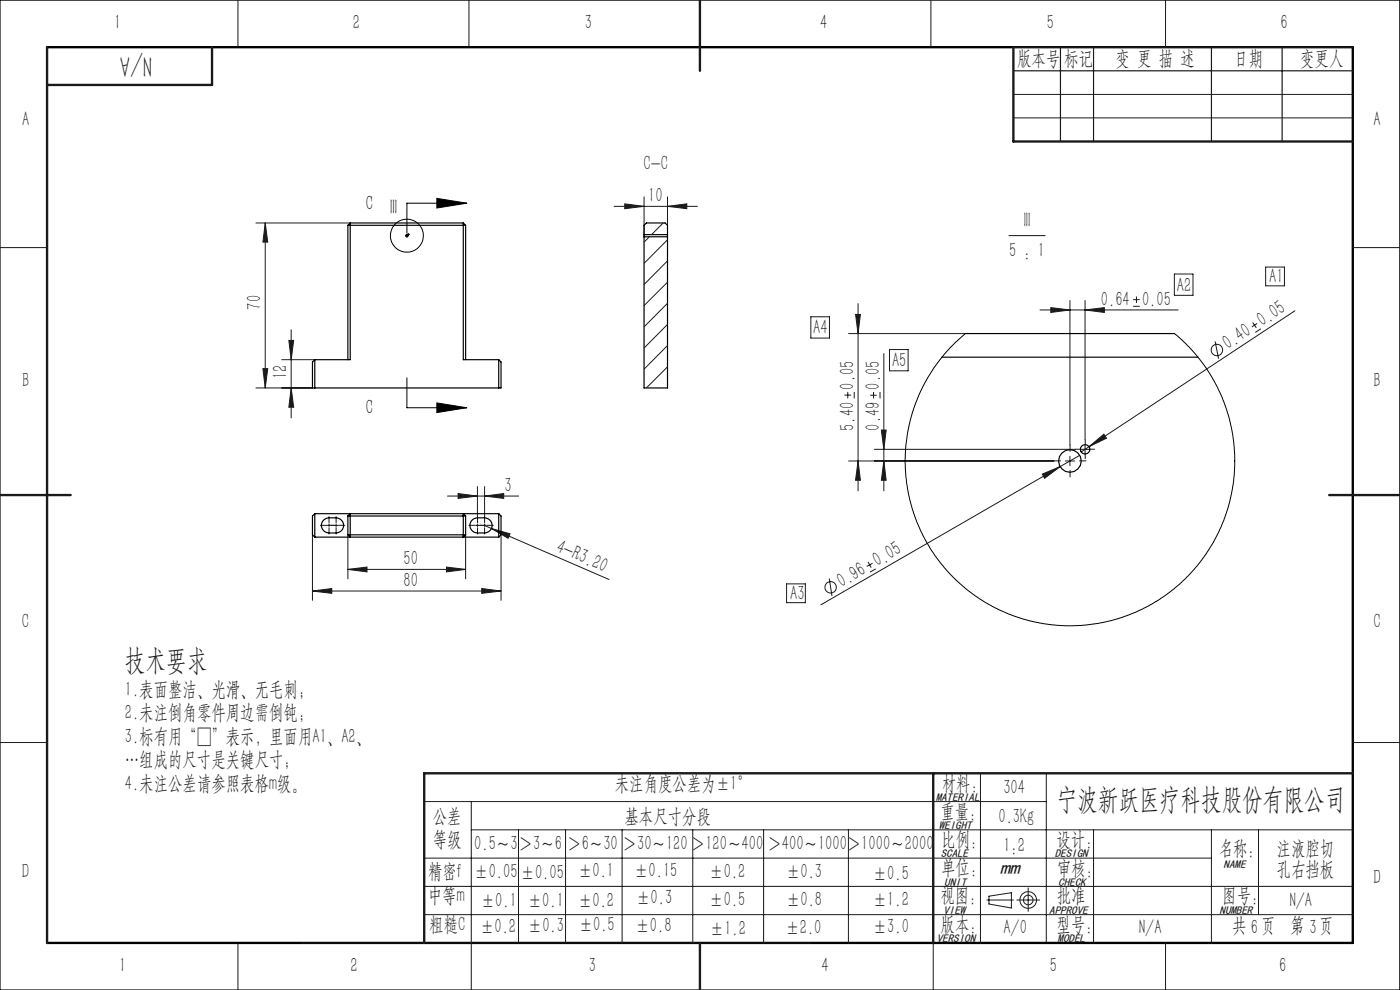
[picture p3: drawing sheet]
<svg xmlns="http://www.w3.org/2000/svg" width="297mm" height="210mm" viewBox="0 0 297 210" stroke-linecap="round" stroke-linejoin="round" font-family="sans-serif">
<g fill="none" stroke="#191924" stroke-width=".21">
<path d="M50.5 0v10M99.5 0v10M197.5 0v10M247.3 0v10M215 20h72M215 25h72M0 52.5h10M54.3 47.3h20M56.3 47.3l.5 4.1h-1zM56.3 47.3v35M86.2 50h.2M86.3 49.9v.2"/>
<path d="M86.5 49.7h.2M86.6 49.7v.1M130.3 43.8h17.7M132.5 43.2l4.1 .6-4.1 .5zM136.6 41.8v8.4M141.6 43.8l4.1-.6v1.1zM141.6 41.8v8.4M214 50h7.7M249.1 58.1h4v4.5h-4zM268.5 56.6h4v4h-4zM287 52.5h10M55.8 78.2h1l-.5 4.1z"/>
<path d="M59.8 76.3h7M61.3 72.2h1l-.5 4.1zM61.8 69.9v18.7M172 67.2h4v4.5h-4zM180 70.8h24.8M181.5 66.7h1l-.5 4.1zM182 64.4v39.7M187.5 75v29.1M188.7 74.1h4v4.6h-4zM220.6 65.7h29.3M222.9 65.3l4.1 .4-4.1 .6zM227 63.7v30.7"/>
<path d="M230.2 65.7l4.1-.4v1zM230.2 63.7v29.6M240.4 65h1.4M240.4 63.6h1.4M241.1 62.9v1.4M257.8 72.4l.7 3.7M265.7 68.4l.8 1.2M266.7 68.6l-1.1 .7M267.5 69.7l-1.2 .8M274.7 65.9l-43.7 28.8M54.3 82.3h12M61.8 82.3l.5 4.1h-1z"/>
<path d="M179.1 83.8h1.5M179.8 83.1v1.4M180 97.8h43.6M181.2 83.1v1.4M182 97.8l.5 4.1h-1zM184.6 83.8h1.4M185.3 83.1v1.4M185.5 95.3h42.7M186.7 83.1v1.4M187 91.2h1l-.5 4.1zM187.5 97.8l.5 4.1h-1zM224.9 99l-50.8 29.3"/>
<path d="M226 97.8h2M227 96.8v2M229.1 96.6l-4.2 2.4M229.2 95.3h2M230.2 94.3v2M231 94.7l3.2-2.6 .5 .8zM231 94.7l-1.6 1.2M66.3 113.4v13.9M71 111.5h.5M71.3 111.2v.5M73.8 113.4v9.4M94.9 105.2h15.1"/>
<path d="M97.2 104.7l4.1 .5-4.1 .5zM98.8 113.4v9.4M101 111.5h.5M101.3 103.2v6.6M101.3 111.2v.5M102.8 111.5l1.4 .6M102.8 105.2l4.1-.5v1zM102.8 103.2v6.6M104.2 112.1l4 1.1-.4 1zM104.2 112.1l25 10.8M106.3 113.4v13.9M184.2 119.2l.6 1.2"/>
<path d="M185.1 119.5l-1.2 .6M221.1 100.6l3.8-1.6-3.3 2.5zM66.3 125.4l4.1-.6v1.1zM66.3 125.4h40M73.8 120.8l4.1-.5v1zM73.8 120.8h25M94.7 120.3l4.1 .5-4.1 .5zM102.2 124.8l4.1 .6-4.1 .5zM166.9 123.9h4v3.9h-4zM175.9 122.7l.6 3.7M185.8 120.7l-1.2 .6M0 157.5h10"/>
<path d="M287 157.5h10M90 170h132M100 176h187M100 170v40M110 176v24M120 176v24M132 176v24M147 176v24M162 176v24M180 176v24M208 164v36M222 164v36"/>
<path d="M232 176v24M257 176v24M267 176v18M90 182h167M90 188h197M90 194h197M209.4 190.9h5.6M209.8 190.1l4.8-.7v3.2l-4.8-.8zM215.7 190.9h4.9M218.1 188.3v5M50.5 200v10M198 200v10"/>
<path d="M247.3 200v10"/>
<circle cx="258.2" cy="74.2" r="1.22"/>
<circle cx="176.2" cy="124.6" r="1.21"/>
<circle cx="218.1" cy="190.9" r="1.77"/>
<circle cx="218.1" cy="190.9" r="1.03"/>
</g>
<g fill="none" stroke="#000" stroke-width=".21">
<path d="M92.7 42.1l6.3 1-6.3 1zM99 43.1h-12.7v6.4M86.3 80.1v6.4h12.7M92.7 85.5l6.3 1-6.3 1z"/>
<circle cx="86.3" cy="50" r="3.5"/>
</g>
<g fill="none" stroke="#191924" stroke-width=".21" stroke-dasharray="30.5 1.3 1.3 1.3">
<path d="M86.1 50h-.1M86.3 49.8v-.2M86.3 50.2v.1M86.5 50h.2M86.6 49.7h-.1M86.7 49.6v-.1M86.7 49.8v.1M86.8 49.7h.1M225 97.8h-1.4M227 95.8v-1.4M227 99.8v1.4M229 97.8h1.4"/>
<path d="M229.2 95.3h-1M230.2 94.3v-1M230.2 96.3v1M231.2 95.3h1M69.3 111.4h-1.3M69.8 111.4h-.2M69.8 111.4v.3M69.8 111.4h.3M69.8 111.4v-.2M69.8 111.9v1.4M69.8 110.9v-1.3M70.3 111.4h1.4"/>
<path d="M70.8 111.4h-1.3M71.3 111.9v1.4M71.3 110.9v-1.3M71.8 111.4h1.4M100.8 111.4h-1.3M101.3 110.9v-1.3M101.3 111.9v1.4M101.8 111.4h1.4M102.3 111.4h-1.3M102.8 111.4h.3M102.8 111.4v-.2M102.8 111.4h-.2"/>
<path d="M102.8 111.4v.3M102.8 110.9v-1.3M102.8 111.9v1.4M103.3 111.4h1.4"/>
</g>
<path d="M0 0h297v210h-297z" fill="none" stroke="#000" stroke-width=".25"/>
<path d="M10 10h277v190h-277" fill="none" stroke="#000" stroke-width=".5"/>
<path d="M215 10h72M215 15h72M225 10v20M232 10v20M257 10v20M272 10v20M64 200h108" fill="none" stroke="#191924" stroke-width=".25"/>
<path d="M10 10v190M45 10v8h-35M148.5 0v15M215 10v20h72M0 105h15M282 105h15M198 164v36M287 164h-197v36M148.5 200v10" fill="none" stroke="#191924" stroke-width=".5"/>
<path d="M92.7 42.1l6.3 1-6.3 1zM92.7 85.5l6.3 1-6.3 1z" fill="#000"/>
<g fill="#191924">
<path d="M221.1 100.6l3.8-1.6-3.3 2.5z"/>
<path d="M231 94.7l3.2-2.6 .5 .8z"/>
<path d="M104.2 112.1l4 1.1-.4 1z"/>
<path d="M230.2 65.7l4.1-.4v1zM222.9 65.3l4.1 .4-4.1 .6z"/>
<path d="M132.5 43.2l4.1 .6-4.1 .5zM141.6 43.8l4.1-.6v1.1z"/>
<path d="M73.8 120.8l4.1-.5v1zM94.7 120.3l4.1 .5-4.1 .5z"/>
<path d="M97.2 104.7l4.1 .5-4.1 .5zM102.8 105.2l4.1-.5v1z"/>
<path d="M102.2 124.8l4.1 .6-4.1 .5zM66.3 125.4l4.1-.6v1.1z"/>
<path d="M182 97.8l.5 4.1h-1zM181.5 66.7h1l-.5 4.1zM187.5 97.8l.5 4.1h-1zM187 91.2h1l-.5 4.1z"/>
<path d="M56.3 47.3l.5 4.1h-1zM55.8 78.2h1l-.5 4.1zM61.3 72.2h1l-.5 4.1zM61.8 82.3l.5 4.1h-1z"/>
</g>
<g fill="none" stroke="#000" stroke-width=".25">
<path d="M73.8 47.8h25M73.8 47.8v28.5M74.3 47.3v29h-7.5M74.3 47.3h24M74.3 47.3l-.5 .5M98.3 47.3v29h7.5M98.3 47.3l.5 .5M98.8 47.8v28.5M136.6 49.8v.4M136.6 50.2v32.1h5v-32.1M136.6 49.8v-2l.5-.5h4l.5 .5v2M136.6 49.8h5"/>
<path d="M136.6 50.2h5M141.6 49.8v.4M66.8 76.3l-.5 .5v5.5h40v-5.5l-.5-.5M66.8 76.3v6M105.8 76.3v6M199.8 75.8h54.3M204.8 70.8h44.4M66.8 109l-.5 .5v3.9l.5 .5M66.8 109v4.9M66.8 109h39M66.8 113.9h39M68.6 110.4l.9-.5 1.8-.1a1.61 1.61 0 0 1 1.6 1.7 1.61 1.61 0 0 1-1.6 1.6h-1.5a1.6 1.6 0 0 1-1.5-1 1.6 1.6 0 0 1 .3-1.7z"/>
<path d="M73.8 109.5l.5-.5v4.9l-.5-.5M73.8 109.5v3.9M73.8 109.5h25M73.8 113.4h25M98.8 109.5l-.5-.5v4.9l.5-.5M98.8 109.5v3.9M100.1 110.4l.9-.5 1.8-.1a1.61 1.61 0 0 1 1.6 1.7 1.61 1.61 0 0 1-1.6 1.6h-1.5a1.6 1.6 0 0 1-1.5-1 1.6 1.6 0 0 1 .3-1.7zM105.8 109v4.9M105.8 109l.5 .5v3.9l-.5 .5"/>
<circle cx="86.3" cy="50" r=".25"/>
<circle cx="86.6" cy="49.7" r=".1"/>
<circle cx="227" cy="97.8" r="2.4"/>
<circle cx="230.2" cy="95.3" r="1.01"/>
</g>
<path d="M137.8 50.2l-1.2 1.2M140.7 47.3l-2.5 2.5M141.6 50.9l-5 5M141.6 55.3l-5 5.1M141.6 59.9l-5 4.9M141.6 64.3l-5 5M141.6 68.8l-5 5M141.6 73.3l-5 5M141.6 77.8l-4.5 4.5" fill="none" stroke="#191924" stroke-width=".21"/>
<path d="M204.8 70.8l-3.3 3-3.3 4.1-2.4 4.1-1.2 2.6-1 2.7-1.1 4.4-.3 2.9-.2 3.7 .2 2.6 .3 2.9 .5 2.1 1 3.6 1.3 3.1 1.2 2.4 1.1 1.8 2 2.8 3.2 3.5 3.9 3.2 3.8 2.3 4.9 2.2 5.1 1.3 2.9 .5 2.6 .1 4.2-.1 2.9-.4 3.1-.7 5-1.8 4.7-2.5 4.4-3.3 1.9-1.8 1.9-2.2 3.1-4.6 2.4-5 .8-2.3 .9-3.3 .6-5v-3.2l-.1-2.4-.9-5-.7-2.3-1.4-3.6-1.2-2.4-1.7-2.7-1.4-1.9-2.3-2.6-3-2.8" fill="none" stroke="#000" stroke-width=".21"/>
<g font-size="6.3" fill="#191924">
<text x="32.2" y="11.9" transform="rotate(-180 32.2 11.9)">N/A</text>
<text x="26.5" y="142.2">技术要求</text>
<text x="224.1" y="171.6">宁波新跃医疗科技股份有限公司</text>
</g>
<g font-size="4.4" fill="#191924">
<text x="24.2" y="6.2">1</text>
<text x="74.9" y="6.2">2</text>
<text x="124.1" y="6.2">3</text>
<text x="174" y="6.2">4</text>
<text x="222.1" y="6.2">5</text>
<text x="271.6" y="6.2">6</text>
<text x="215.8" y="13.8">版本号</text>
<text x="225.7" y="13.8">标记</text>
<text x="236.7" y="13.8">变 更 描 述</text>
<text x="261.9" y="13.8">日期</text>
<text x="275.8" y="13.8">变更人</text>
<text x="4.7" y="26.7">A</text>
<text x="291.4" y="26.7">A</text>
<text x="136.5" y="36">C-C</text>
<text x="137.5" y="42.9">10</text>
<text x="217.2" y="48.2">III</text>
<text x="214.1" y="54.4">5 : 1</text>
<text x="55.4" y="65.7" transform="rotate(-90 55.4 65.7)">70</text>
<text x="233.5" y="64.9">0.64</text>
<text x="242.3" y="64.9">0.05</text>
<text x="249.7" y="61.9">A2</text>
<text x="269.3" y="60">A1</text>
<text x="172.5" y="71">A4</text>
<text x="267.9" y="69.4" transform="rotate(-33 267.9 69.4)">0.05</text>
<text x="189.2" y="77.9">A5</text>
<text x="260.6" y="74.2" transform="rotate(-33 260.6 74.2)">0.40</text>
<text x="4.7" y="82">B</text>
<text x="60.9" y="80.5" transform="rotate(-90 60.9 80.5)">12</text>
<text x="181.2" y="82.6" transform="rotate(-90 181.2 82.6)">0.05</text>
<text x="186.6" y="82.6" transform="rotate(-90 186.6 82.6)">0.05</text>
<text x="291.4" y="82">B</text>
<text x="181.2" y="91.4" transform="rotate(-90 181.2 91.4)">5.40</text>
<text x="186.6" y="91.4" transform="rotate(-90 186.6 91.4)">0.49</text>
<text x="107" y="104.3">3</text>
<text x="85.6" y="119.9">50</text>
<text x="117.7" y="117" transform="rotate(23 117.7 117)">4-R3.20</text>
<text x="85.6" y="124.5">80</text>
<text x="178.6" y="124.7" transform="rotate(-30 178.6 124.7)">0.96</text>
<text x="186.2" y="120.3" transform="rotate(-30 186.2 120.3)">0.05</text>
<text x="167.6" y="127.2">A3</text>
<text x="4.7" y="133.3">C</text>
<text x="291.4" y="133.3">C</text>
<text x="26.5" y="147.6">1.表面整洁、光滑、无毛刺；</text>
<text x="26.5" y="152.6">2.未注倒角零件周边需倒钝;</text>
<text x="26.5" y="157.6">3.标有用“□”表示，里面用A1、A2、</text>
<text x="26.5" y="162.6">…组成的尺寸是关键尺寸;</text>
<text x="26.5" y="167.6">4.未注公差请参照表格m级。</text>
<text x="130.4" y="167.7">未注角度公差为±1°</text>
<text x="199.8" y="167.5">材料:</text>
<text x="199.5" y="173.5">重量：</text>
<text x="212.9" y="168.4">304</text>
<text x="91.8" y="174.5">公差</text>
<text x="91.8" y="179.5">等级</text>
<text x="132.5" y="174.5">基本尺寸分段</text>
<text x="199.7" y="179.5">比例:</text>
<text x="211.8" y="174.6">0.3Kg</text>
<text x="224.1" y="179.4">设计:</text>
<text x="100.6" y="180.4">0.5～3</text>
<text x="110" y="180.4">＞3～6</text>
<text x="120.4" y="180.4">＞6～30</text>
<text x="122.6" y="185.9">±0.1</text>
<text x="132.1" y="180.4">＞30～120＞120～400</text>
<text x="134.5" y="185.9">±0.15</text>
<text x="162.8" y="180.4">＞400～1000＞1000～2000</text>
<text x="199.7" y="185.3">单位:</text>
<text x="212.9" y="180.6">1:2</text>
<text x="224.2" y="185.6">审核：</text>
<text x="258.5" y="181.4">名称：</text>
<text x="270.8" y="181.3">注液腔切</text>
<text x="270.8" y="185.8">孔右挡板</text>
<text x="4.7" y="186.2">D</text>
<text x="90.8" y="191.3">中等m</text>
<text x="90.8" y="186.2">精密f</text>
<text x="100.6" y="186.2">±0.05</text>
<text x="110.5" y="186.4">±0.05</text>
<text x="135" y="191.7">±0.3</text>
<text x="150.5" y="186.2">±0.2</text>
<text x="166.7" y="186.2">±0.3</text>
<text x="185.2" y="186.6">±0.5</text>
<text x="199.5" y="191.3">视图：</text>
<text x="224.2" y="191.3">批准</text>
<text x="259.3" y="191.3">图号:</text>
<text x="291.4" y="187.6">D</text>
<text x="91.1" y="197.4">粗糙C</text>
<text x="101.8" y="197.8">±0.2</text>
<text x="102" y="192.3">±0.1</text>
<text x="112" y="192.3">±0.1</text>
<text x="112" y="197.7">±0.3</text>
<text x="122.6" y="192.3">±0.2</text>
<text x="122.8" y="197.5">±0.5</text>
<text x="134.8" y="197.8">±0.8</text>
<text x="150.5" y="192.1">±0.5</text>
<text x="166.8" y="192.1">±0.8</text>
<text x="185.2" y="192.3">±1.2</text>
<text x="185.2" y="197.9">±3.0</text>
<text x="199.5" y="197.4">版本：</text>
<text x="224.1" y="197.4">型号:</text>
<text x="261.4" y="197.8">共 6页</text>
<text x="273.6" y="192.3">N/A</text>
<text x="273.7" y="197.8">第 3页</text>
<text x="150.6" y="198.3">±1.2</text>
<text x="166.6" y="198.1">±2.0</text>
<text x="212.9" y="198.2">A/0</text>
<text x="241.7" y="198.2">N/A</text>
<text x="25.3" y="206.1">1</text>
<text x="74.4" y="206.1">2</text>
<text x="124.9" y="206.1">3</text>
<text x="174.3" y="206.1">4</text>
<text x="222.7" y="206.1">5</text>
<text x="271.4" y="206.1">6</text>
</g>
<g font-size="4.4">
<text x="77.6" y="44.5">C</text>
<text x="82.8" y="45.5">III</text>
<text x="77.6" y="87.9">C</text>
</g>
<text font-size="4.2" fill="#191924" x="212.2" y="185.3">mm</text>
<g font-size="2.4" fill="#191924">
<text x="198.5" y="169.9">MATERIAL</text>
<text x="199.2" y="175.9">WEIGHT</text>
<text x="199.6" y="181.8">SCALE</text>
<text x="223.8" y="181.8">DESIGN</text>
<text x="259.6" y="184.2">NAME</text>
<text x="200.3" y="187.9">UNIT</text>
<text x="224.5" y="187.9">CHECK</text>
<text x="200.1" y="193.8">VIEW</text>
<text x="222.6" y="193.8">APPROVE</text>
<text x="258.7" y="194">NUMBER</text>
<text x="198.7" y="199.9">VERSION</text>
<text x="224.4" y="199.8">MODEL</text>
</g>
</svg>
